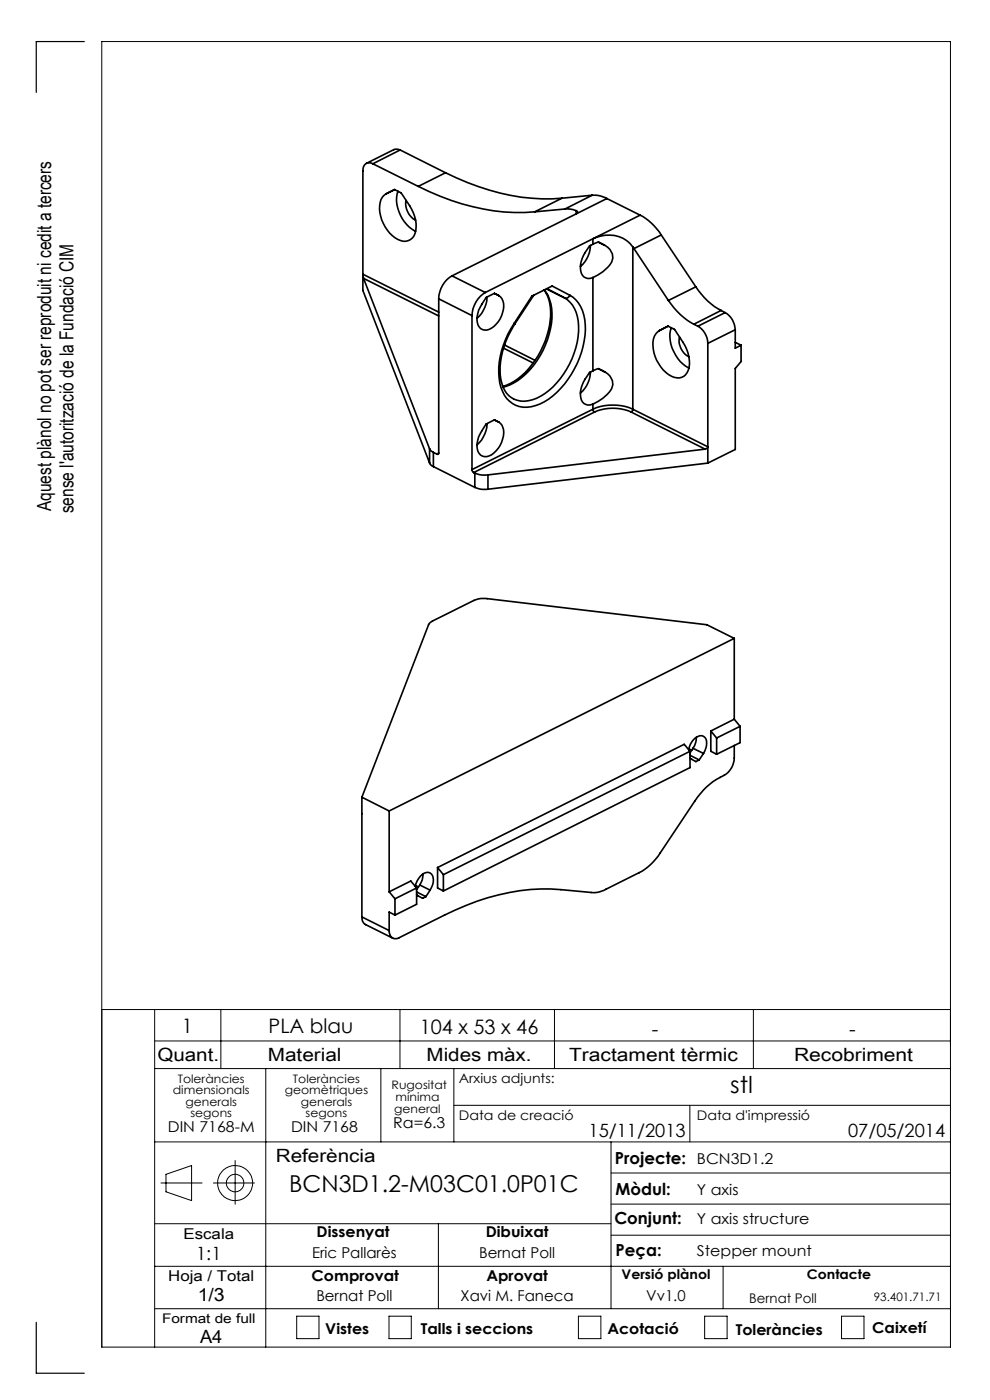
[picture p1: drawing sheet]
<svg xmlns="http://www.w3.org/2000/svg" width="210mm" height="297mm" viewBox="0 0 210 297" stroke-linecap="round" stroke-linejoin="round" font-family="sans-serif">
<g fill="none" stroke="#000" stroke-width=".21">
<path d="M21.6 214.2h180M32.8 214.2v71.6M46.8 214.2v12.5M84.8 214.2v12.5M117.6 214.2v12.5M159.8 214.2v12.5M32.8 220.8h168.8M32.8 226.7h168.8M56.4 226.7v59.1M80.8 226.7v15.5M96.3 226.7v15.5M96.3 234.5h105.3"/>
<path d="M146.3 234.5v7.7M32.8 259.6h96.8M32.8 242.2h168.8M34.1 251h8.8M35.2 249.1l5.4-1.8v7.4l-5.4-1.9zM45.3 251h8.7M49.9 246.2v9.3M93 259.6v18M129.6 242.2v35.4M129.6 255.4h72M129.6 248.8h72M32.8 277.6h168.8"/>
<path d="M32.8 268.6h168.8M62.9 279.2h4.8v4.8h-4.8zM82.5 279.2h4.7v4.8h-4.7zM122.7 279.2h4.8v4.8h-4.8zM129.6 262h72M149.5 279.2h4.7v4.8h-4.7zM153.4 268.6v9M178.5 279.2h4.8v4.8h-4.8zM21.6 285.8h180v-277h-180v277"/>
<circle cx="49.9" cy="251" r="3.7"/>
<circle cx="49.9" cy="251" r="1.86"/>
</g>
<path d="M17.9 8.8h-10.2v10.8M7.7 280.5v10.8h10.2" fill="none" stroke="#000" stroke-width=".25"/>
<g fill="none" stroke="#000" stroke-width=".35">
<path d="M79.1 34.7a1.4 1.4 0 0 0-1.6 .1 1.4 1.4 0 0 0-.5 1.5v25.3l14.1 36.6M79.1 34.7l9.6 4.8M84.9 31.8l-1.2-.1-5.9 2.9M84.9 31.8l-5.8 2.9M84.9 31.8l9.6 4.9M88.7 39.5a46.7 46.7 0 0 0 24.7 5.4M94.5 36.7a46.7 46.7 0 0 0 24.7 5.3M94.5 36.7l-5.8 2.8M77.1 59.1l-.1-.9 16.1 8M77.1 59.1l14 36.1M77.1 59.1l16 7.9M81.5 41.4l2.2-1.2 1.4 .7a14.8 14.8 0 0 1 3.1 5.8 4.1 4.1 0 0 1-1.1 4.1 2.82 2.82 0 0 1-3.3-.4 7.6 7.6 0 0 1-3-8.1z"/>
<path d="M83.7 40.2l-1.8 .9M84.4 40.6a7.6 7.6 0 0 0 3.8 8.5M86.1 42.5a4 4 0 0 0 2.1 4.2M95.9 58.5a5.8 5.8 0 0 0-2.8 4.9M95.9 58.5l7 3.6M119.2 42l-5.8 2.9M119.8 44.3l1.5 .1 .9 .3M119.8 44.3l-6.4 .6M122.2 44.7l.3 .2-.3 .5M122.2 45.4l-26.3 13.1M122.2 44.7v.7M125.2 52.1a6.1 6.1 0 0 1-2.1 4.4"/>
<path d="M125.6 41.4a5.5 5.5 0 0 1 3.1 .7M125.6 41.4l-5.8 2.9M125.6 41.4l-6.4 .6M125.8 51.8l-.7 .4a6.9 6.9 0 0 0-1.9 5.3 1.73 1.73 0 0 0 2.6 1.4M125.8 50.7a6.6 6.6 0 0 1 8.4 1.7M125.8 50.7v1.1M125.8 58.9v19.8M125.8 50.7l-22.9 11.4M126.9 51.4l1.3 .6M127 51.4l1.2 .6M127 51.4l-1.2 .4M128.2 52a2.71 2.71 0 0 1 .7 4.8 10.1 10.1 0 0 1-3.1 2.1"/>
<path d="M128.7 42.1l-6.5 3.3M128.7 42.1l7.1 3.5M134.2 52.4l.3 .3M134.2 52.4v34.4M134.5 52.7l7.3 11M135.8 45.6a11.8 11.8 0 0 1 4.5 4.2M135.8 45.6l-10 5.1M140.3 49.8l-5.8 2.9M140.3 49.8l7.3 11.1M93.1 63.4v32.7l-.1 .2h-.3M93.1 63.4l7 3.6M100.1 67v32.6"/>
<path d="M102.9 62.1a6 6 0 0 0-2.8 4.9M103.1 63.1l1.8-.9a2.92 2.92 0 0 1 1.7 4.1 5.2 5.2 0 0 1-3.3 3.7 1.87 1.87 0 0 1-2.1-2.2v-.6a7.7 7.7 0 0 1 1.9-4.1zM103.3 63a6.1 6.1 0 0 1-2.1 4.5M104.9 62.3l.9 .4M106.8 73.9l6.3 3.1M107 73.2l6.5 3.2M109.1 68.6l.1 .2M109.2 68.8a17.2 17.2 0 0 0-2.9 11.7 5.4 5.4 0 0 0 2.6 4.1M113.2 62.6l-4 6.2M115.4 61.6a10.3 10.3 0 0 1 .9 8.6 18 18 0 0 1-8 11.1l-1.6 .7M115.5 61.5a9.3 9.3 0 0 1 1.3 8.2 17.2 17.2 0 0 1-8.6 12l-1.5 .4M115.9 61.3l3.8 1.9"/>
<path d="M116 61.2l3.7 2M119.7 63.2a6.8 6.8 0 0 1 3 6 17.8 17.8 0 0 1-8 14.8 6 6 0 0 1-5.8 .6M120.9 62.6a7.2 7.2 0 0 1 3.2 6.2 19.3 19.3 0 0 1-8.7 16.5 6.2 6.2 0 0 1-7.3-.2 8.6 8.6 0 0 1-2.3-7.1 19.6 19.6 0 0 1 3.3-9.4M120.9 62.6a.9 .9 0 0 1-1.2 .6M120.9 62.6l-3.8-1.9-4.3 2.1-3.7 5.8M125.2 78.9a6.2 6.2 0 0 1-2.1 4.5M125.8 78.7l-.7 .3a6.9 6.9 0 0 0-1.9 5.3 1.73 1.73 0 0 0 2.6 1.4M126.9 78.2l1.3 .7M127 78.2l1.2 .7M127 78.2l-1.2 .5M128.2 78.9a2.71 2.71 0 0 1 .7 4.7 10.1 10.1 0 0 1-3.1 2.1M139.5 70.4l2.2-1.2 1.4 .7a15.8 15.8 0 0 1 2.8 5 4.4 4.4 0 0 1-.8 4.9 3.2 3.2 0 0 1-3.9-.8 7.6 7.6 0 0 1-2.4-7.7z"/>
<path d="M141.7 69.2l-1.8 .9M141.8 63.7a15.1 15.1 0 0 0 5.4 5.1M142.4 69.6a7.4 7.4 0 0 0 2.4 7.6l1.4 .9M144.1 71.5a3.8 3.8 0 0 0 2 4.2M147.2 68.8l.8 .4M147.6 60.9a14.2 14.2 0 0 0 5.4 5M147.6 60.9l-5.8 2.8M148 69.2a4.3 4.3 0 0 1 2.1 3.6M150.1 72.8v25.4M153 65.9l-5.8 2.9M153 65.9l.8 .4M153.8 66.3a4.3 4.3 0 0 1 2.2 3.7"/>
<path d="M153.8 66.3l-5.8 2.9M156 70l-5.9 2.8M156 70v3.9l1.2-.7M156 72.6l1.2 .6M157.2 73.2v3.5l-1.2 1.5v17.2l-5.9 2.8M91.1 95.2l.2 .3 .6 .5M91.1 98.2l.4 .5 .4 .3M91.1 95.2v3M91.9 99l8.8 4.4M91.9 96v3M91.9 96l.8 .3M93 96.2l-.3 .1"/>
<path d="M100.1 99.6l.4 .7M103.1 90l1.8-.9a2.92 2.92 0 0 1 1.7 4.1 5.2 5.2 0 0 1-3.3 3.7 1.87 1.87 0 0 1-2.1-2.2v-.7a7.7 7.7 0 0 1 1.9-4zM103.3 89.9a6.1 6.1 0 0 1-2.1 4.5M125.8 86.8a10.6 10.6 0 0 1 8.4 0M125.8 86.8v.3l.3 .3M125.8 85.7v1.1M125.8 86.8l-25.7 12.8M126.1 87.4a9.7 9.7 0 0 1 7.8 0M126.1 87.4l-25.6 12.9M133.9 87.4l15.7 7.9M134.2 86.8l15.9 8-.2 .3-.3 .2M134.2 86.8v.3l-.3 .3"/>
<path d="M149.6 95.3l-46.1 5.4M150.1 98.2l-46.6 5.6M100.5 100.3l.2 .1M100.7 100.4a4.9 4.9 0 0 0 2.8 .3M100.7 103.4a4.9 4.9 0 0 0 2.8 .4M100.7 100.4v3M103.5 100.7v3.1M155.8 135.4l-5.9-2.9-46.6-5.5a5 5 0 0 0-2.8 .4l-8.8 4.4-.8 .6-14.1 36.7M155.8 135.4l-73.2 36.6M155.8 135.4v17.2M146.1 159a3.3 3.3 0 0 1 2.7-2.9 1.55 1.55 0 0 1 1.1 2.1l-.7 1.6M146.1 158.9l.6 .3"/>
<path d="M146.4 159.4l-1.3-1.5-52.3 26.1M146.4 159.4l-52.3 26.2M146.4 159.4v3.4l-52.3 26.2M147 158.7l2.2 1.1M147 158.7l-.6 1M147.7 156.4v.1a4 4 0 0 1-.7 2.2M149.2 159.8l-.9 1.4M150.8 155.1v4.3l1.2 .6M150.8 155.1l1.2 1.5M152 156.6v3.4M155.8 158.1a8 8 0 0 1-.4 4.4l-.6 .9a6 6 0 0 1-2.8 1.9l-2.1 1.6-1.9 2.2-7.9 11.8a11.8 11.8 0 0 1-4.5 4.2l-7.1 3.6a5.1 5.1 0 0 1-3.1 .6 53.8 53.8 0 0 0-15.1-.4 50.8 50.8 0 0 0-16 5.2l-9.6 4.8a1.41 1.41 0 0 1-1.6 0 1.41 1.41 0 0 1-.5-1.5M155.8 152.6l-5 2.5"/>
<path d="M155.8 152.6l1.2 1.5M157 154.1l-5 2.5M157 154.1v3.4l-5 2.5M76.8 169.1l5.8 2.9M76.8 169.1v25.4M82.6 172v17.2M146.4 160.8l1.2 .8 .7-.4M146.4 160.2l1.9 1M76.8 194.5a1.64 1.64 0 0 0 .7 1.6l5.8 2.9M76.8 194.5l5.8 2.9M82.6 189.2l1.2 1.5M83.8 194.1l-1.2-.6v3.9"/>
<path d="M83.8 190.7v3.4M88.1 188a3.4 3.4 0 0 1 2.7-2.9 1.59 1.59 0 0 1 1.1 2.1l-.7 1.6M88.1 187.9l.7 .3M88.4 189.8l1.2 .8 .7-.4M88.4 188.4l-1.3-1.5-4.5 2.3M88.4 188.4l-4.6 2.3M88.4 188.4v3.4l-4.6 2.3M88.4 189.2l1.9 1M89 187.7l2.2 1.1M89 187.7l-.6 1M89.7 185.4v.1a4 4 0 0 1-.7 2.2M91.2 188.8l-.9 1.4"/>
<path d="M92.8 184v4.4l1.3 .6M92.8 184l1.3 1.6M94.1 185.6v3.4"/>
</g>
<g font-size="4.9">
<text x="154.9" y="231.8">stl</text>
<text x="61.3" y="253">BCN3D1.2-M03C01.0P01C</text>
</g>
<g font-size="4.2">
<text x="38.6" y="219">1</text>
<text x="57" y="219.2">PLA blau</text>
<text x="89" y="219.4">104 x 53 x 46</text>
<text x="138.3" y="219.7">-</text>
<text x="180.1" y="219.7">-</text>
</g>
<g font-size="4.1">
<text x="10.9" y="108.4" transform="rotate(-90 10.9 108.4)">Aquest plànol no pot ser reproduit ni cedit a tercers</text>
<text x="15.6" y="108.9" transform="rotate(-90 15.6 108.9)">sense l'autorització de la Fundació CIM</text>
</g>
<g font-size="3.9">
<text x="33.4" y="225">Quant.</text>
<text x="56.8" y="225">Material</text>
<text x="90.5" y="225">Mides màx.</text>
<text x="120.7" y="225">Tractament tèrmic</text>
<text x="168.4" y="225">Recobriment</text>
<text x="124.8" y="241.3">15/11/2013</text>
<text x="179.9" y="241.3">07/05/2014</text>
<text x="58.5" y="246.5">Referència</text>
<text x="41.6" y="267.2">1:1</text>
<text x="41.9" y="276.1">1/3</text>
<text x="42.4" y="284.9">A4</text>
</g>
<g font-size="3.5">
<text x="130.5" y="246.8">Projecte:</text>
<text x="130.6" y="253.4">Mòdul:</text>
<text x="130.3" y="259.8">Conjunt:</text>
<text x="130.6" y="266.4">Peça:</text>
</g>
<g font-size="3.2">
<text x="83.4" y="239.3">Ra=6.3</text>
<text x="35.6" y="240.1">DIN 7168-M</text>
<text x="61.7" y="240.1">DIN 7168</text>
<text x="147.8" y="246.8">BCN3D1.2</text>
<text x="147.8" y="253.4">Y axis</text>
<text x="38.9" y="262.9">Escala</text>
<text x="67.2" y="262.5">Dissenyat</text>
<text x="103" y="262.5">Dibuixat</text>
<text x="147.8" y="259.8">Y axis structure</text>
<text x="66.2" y="266.8">Eric Pallarès</text>
<text x="101.6" y="266.8">Bernat Poll</text>
<text x="147.8" y="266.4">Stepper mount</text>
<text x="35.7" y="271.7">Hoja / Total</text>
<text x="66.1" y="271.7">Comprovat</text>
<text x="103.2" y="271.7">Aprovat</text>
<text x="67.1" y="276.1">Bernat Poll</text>
<text x="97.7" y="276.1">Xavi M. Faneca</text>
<text x="137.1" y="276.1">Vv1.0</text>
<text x="69" y="283.1">Vistes</text>
<text x="89.3" y="283.1">Talls i seccions</text>
<text x="128.8" y="283.1">Acotació</text>
<text x="156.1" y="283.2">Toleràncies</text>
<text x="185" y="282.8">Caixetí</text>
</g>
<g font-size="2.8">
<text x="97.3" y="229.6">Arxius adjunts:</text>
<text x="97.3" y="237.7">Data de creació</text>
<text x="147.8" y="237.7">Data d'impressió</text>
<text x="131.8" y="271.4">Versió plànol</text>
<text x="171.2" y="271.4">Contacte</text>
<text x="34.4" y="280.7">Format de full</text>
<text x="158.9" y="276.3">Bernat Poll</text>
</g>
<g font-size="2.5">
<text x="36.7" y="232.1">dimensionals</text>
<text x="37.7" y="229.6">Toleràncies</text>
<text x="60.4" y="232.1">geomètriques</text>
<text x="62.1" y="229.6">Toleràncies</text>
<text x="83.1" y="231">Rugositat</text>
<text x="83.9" y="233.5">mínima</text>
<text x="39.4" y="234.6">generals</text>
<text x="40.4" y="237.1">segons</text>
<text x="63.8" y="234.6">generals</text>
<text x="64.8" y="237.1">segons</text>
<text x="83.6" y="236.2">general</text>
<text x="185.4" y="276.1">93.401.71.71</text>
</g>
</svg>
